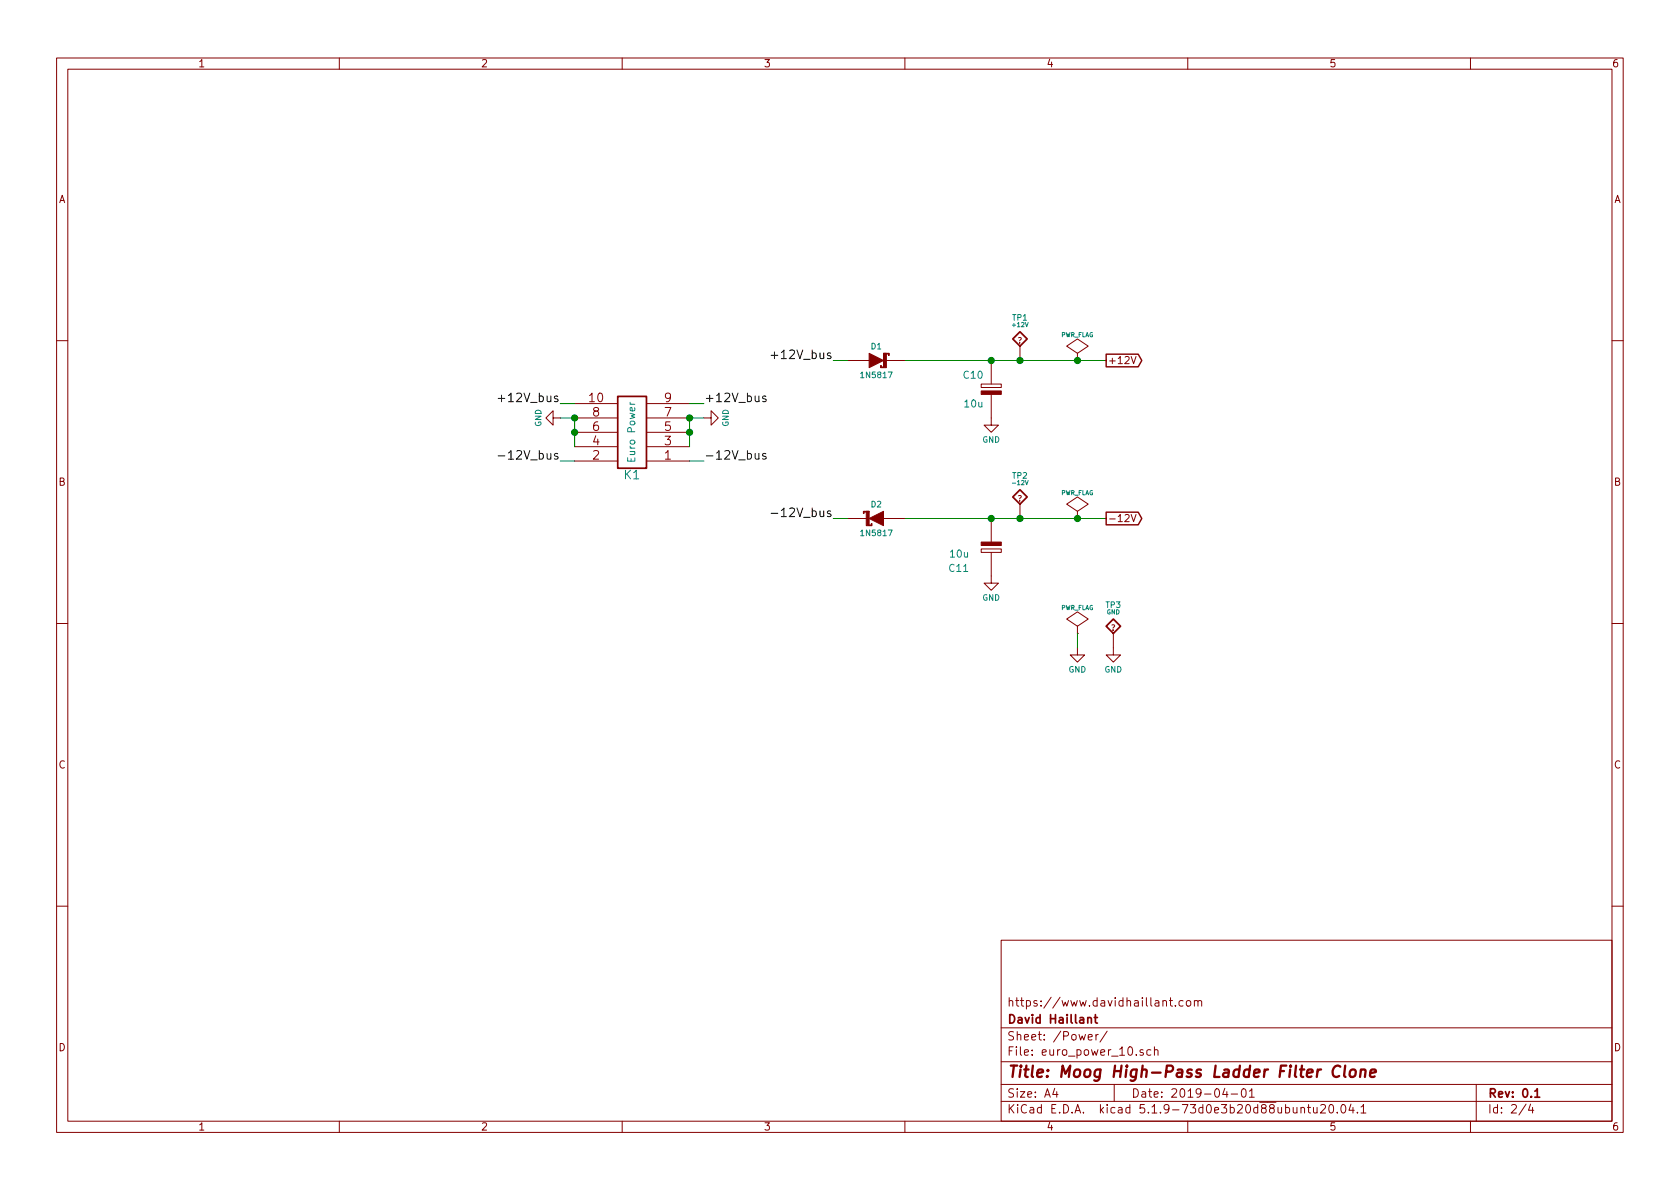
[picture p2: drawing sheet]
<svg xmlns="http://www.w3.org/2000/svg" width="297mm" height="210mm" viewBox="0 0 297 210" stroke-linecap="round" stroke-linejoin="round" font-family="sans-serif">
<g fill="none" stroke="#840000" stroke-width=".18">
<path d="M10 10.3h277v189.9h-277zM12 12.2h273v186.1h-273zM60 10.3v1.9M110 10.3v1.9M160 10.3v1.9M210 10.3v1.9M260 10.3v1.9M10 60.2h2M97.8 73.9v-1.3l-1.3 1.3 1.3 1.3v-1.3h1.3M101.6 71.4h7.6M101.6 79h7.6M101.6 76.4h7.6"/>
<path d="M101.6 73.9h7.6M114.3 71.4h7.6M114.3 79h7.6M114.3 76.4h7.6M114.3 73.9h7.6M124.5 73.9h1.2v-1.3l1.3 1.3-1.3 1.3v-1.3M149.9 63.7h3.8M156.2 63.7h3.8M173.5 67.9h3.5v.6h-3.5zM175.3 69.7v5.5h1.2l-1.2 1.2-1.3-1.2h1.3M175.3 63.7v4.2M180.3 61.2v2.5"/>
<path d="M190.5 62.5l1.9-1.3-1.9-1.3-1.9 1.3 1.9 1.3v1.2M190.5 63.7h.1M200 63l.4 1.3 .5-1.3M285 60.2h2M101.6 81.5h7.6M114.3 81.5h7.6M149.9 91.7h3.8M156.2 91.7h3.8M173.5 97.1h3.5v.6h-3.5zM175.3 97.7v5.4h1.2l-1.2 1.3-1.3-1.3h1.3M175.3 91.7v4.2M180.3 89.1v2.6"/>
<path d="M190.5 90.4l1.9-1.3-1.9-1.2-1.9 1.2 1.9 1.3v1.3M190.5 91.7h.1M200 91l.4 1.2 .5-1.2M10 110.3h2M190.5 110.7l1.9-1.2-1.9-1.3-1.9 1.3 1.9 1.2v1.3M190.5 112h.1M190.5 114.5v1.3h1.3l-1.3 1.3-1.3-1.3h1.3M196.8 112v3.8h1.3l-1.3 1.3-1.2-1.3h1.2M285 110.3h2M10 160.2h2M177 166.3h108v32h-108zM205.6 177.1l.2-.2 .4 .1v.9"/>
<path d="M206.8 176.9h.5M207 176.4v1.3l.3 .2M207.8 177.8v.1M209.2 177l-.4-.1-.3 .3v.6l.3 .1 .4-.1M209.8 177.1l.2-.2 .5 .2v.7l-.2 .1-.5-.1zM211.2 177.1l.2-.2 .4 .1v.9M211.2 176.9v1M211.8 177.1a.36 .36 0 0 1 .3-.2 .36 .36 0 0 1 .4 .2v.8M285 160.2h2M60 198.3v1.9M110 198.3v1.9M160 198.3v1.9"/>
<path d="M177 194.8h108M177 191.8h108M177 187.8h108M177 181.8h108M186.5 192.5l-.4 1h1M186.8 193v1M192.4 183.4l.7-.1v-.3l-.5-.1-.2 .2 .1 .7h.6M193.8 182.9v1M194.2 182.9l-.4 .2v.1M195.8 182.3l-1.3 2M197 191.8v3M202.1 185.7l-.3-.1-.3 .2 .1 .2 .5 .2v.3h-.6"/>
<path d="M203.5 185.7l-.5-.1-.2 .3v.6l.2 .1 .5-.1M204.1 185.7l.2-.1 .4 .1v.9M204.1 185.1v1.5M210 198.3v1.9M216.6 192.5l-.4 1h.9M216.9 193v1M217.7 193.5h1.1M219.6 192.7l.4-.2a.94 .94 0 0 1 0 1.5 .82 .82 0 0 1-.4-1.3zM220.9 193l.4-.5v1.5M220.9 194h.9M230 196l.2-.2 .4 .1 .1 .9M230 195.8v1"/>
<path d="M231.2 195.8h.5M231.4 195.3v1.3l.3 .2M232.2 195.8l.1 .9 .4 .1 .2-.1M232.9 195.8v1M233.5 195.5l.2-.2h.4l.3 .5-.9 1h.9M235.2 195.4l.2-.1a.94 .94 0 0 1 0 1.5 .82 .82 0 0 1-.2-1.4zM236.4 196.7v.1M237.3 195.4l.1-.1a.8 .8 0 0 1 .6 .8 .8 .8 0 0 1-.6 .7 1 1 0 0 1-.1-1.4zM238.9 195.2l-.4 1.1h.9M239.2 195.8v1M240 196.7v.1M240.6 195.8l.5-.5v1.5"/>
<path d="M240.6 196.8h.9M260 198.3v1.9M261 191.8v6.5M269.8 195.2l-1.2 2M270.6 195.2l-.3 1.1h.9M271 195.8v1"/>
</g>
<path d="M179.1 59.9l1.2-1.2 1.3 1.2-1.3 1.3zM109.2 70.1h5.1v12.7h-5.1zM179.1 87.9l1.2-1.3 1.3 1.3-1.3 1.2zM195.6 110.7l1.2-1.2 1.3 1.2-1.3 1.3zM193.5 179.9h.5M193.7 179.4v1.3l.3 .2M192.3 180.1l.1-.1a.37 .37 0 0 1 .6 .1v.8M271.4 193l.4-.5v1.5M271.4 194h.8" fill="none" stroke="#840000" stroke-width=".3"/>
<path d="M237 188.6a.88 .88 0 0 0-1 0 .88 .88 0 0 0-.4 1 .7 .7 0 0 0 .3 .8 .7 .7 0 0 0 .9-.1M237.8 188.4l-.2 1.8 .3 .2M238.8 189.3a.51 .51 0 0 1 .5-.2 .51 .51 0 0 1 .4 .4l-.1 .6a.54 .54 0 0 1-.5 .4 .54 .54 0 0 1-.5-.4zM240.6 189.3a.5 .5 0 0 1 .9 .1l-.2 1M240.6 189.1l-.1 1.3M242.3 189.8l1-.2-.1-.4h-.8l-.2 1 .3 .2 .6-.1" fill="none" stroke="#840000" stroke-width=".41"/>
<path d="M111.4 71.1l.1 .3 .1 .1" fill="none" stroke="#008484" stroke-width=".18"/>
<g fill="#840000" stroke="#840000" stroke-width=".18">
<path d="M155.7 64.6h.1v.4h-.1z"/>
<path d="M155.8 64.9h.4v.1h-.4z"/>
<path d="M156.2 62.5h.9v.1h-.9z"/>
<path d="M157.1 62.5h.1v.4h-.1z"/>
<path d="M156.2 62.5h.5v2.5h-.5z"/>
<path d="M153.7 62.5l2.5 1.2-2.5 1.3z"/>
<path d="M154.1 92.6h.1v.4h-.1z"/>
<path d="M153.7 92.8h.4v.2h-.4z"/>
<path d="M152.8 90.4h.9v.1h-.9z"/>
<path d="M152.7 90.4h.1v.4h-.1z"/>
<path d="M153.2 90.4h.5v2.6h-.5z"/>
<path d="M153.7 91.7l2.5-1.3v2.6z"/>
<path d="M173.5 95.9h3.5v.6h-3.5z"/>
<path d="M173.5 69.1h3.5v.6h-3.5z"/>
</g>
<path d="M99.1 73.9h2.5v5.1M99.1 71.4h2.5M121.9 71.4h2.6M124.5 73.9h-2.6v5.1M147.3 63.7h2.6M160 63.7h35.6M99.1 81.5h2.5M121.9 81.5h2.6M147.3 91.7h2.6M160 91.7h35.6M190.5 112v2.5" fill="none" stroke="#008400" stroke-width=".18"/>
<path d="M195.6 62.6h5.6l.7 1.1-.7 1.2h-5.6zM195.6 90.6h5.6l.7 1.1-.7 1.1h-5.6z" fill="none" stroke="#840000" stroke-width=".25"/>
<path d="M88.1 70.5h1.2M135.4 70.1a.37 .37 0 0 0-.6 .1l.1 .3 .6 .2-.2 .3h-.5M136.3 62.8h1.2M88.1 80.6h1.2M135.4 80.3a.37 .37 0 0 0-.6 .1l.1 .2 .6 .3-.2 .3-.5-.1M136.3 90.8h1.2" fill="none" stroke="#000" stroke-width=".18"/>
<g fill="#008400" stroke="#008400" stroke-width=".25">
<circle cx="175.3" cy="63.7" r=".51"/>
<circle cx="101.6" cy="76.4" r=".51"/>
<circle cx="175.3" cy="91.7" r=".51"/>
<circle cx="121.9" cy="76.4" r=".51"/>
<circle cx="101.6" cy="73.9" r=".51"/>
<circle cx="180.3" cy="63.7" r=".51"/>
<circle cx="121.9" cy="73.9" r=".51"/>
<circle cx="180.3" cy="91.7" r=".51"/>
<circle cx="190.5" cy="63.7" r=".51"/>
<circle cx="190.5" cy="91.7" r=".51"/>
</g>
<text font-size="2.8" fill="#840000" x="178" y="190.5">Title: Moog High-Pass Ladder Filter Clone</text>
<g font-size="2.1">
<text x="137.3" y="63.5">+12V_bus</text>
<text x="89.1" y="71.1">+12V_bus</text>
<text x="124.5" y="71.1">+12V_bus</text>
<text x="89.6" y="81.3">-12V_bus</text>
<text x="124.5" y="81.3">-12V_bus</text>
<text x="137.9" y="91.4">-12V_bus</text>
</g>
<g font-size="2.1" fill="#840000">
<text x="104.2" y="71.1">10</text>
<text x="117.5" y="71.1">9</text>
<text x="104.8" y="76.2">6</text>
<text x="104.8" y="73.7">8</text>
<text x="117.5" y="76.2">5</text>
<text x="117.5" y="73.7">7</text>
<text x="104.8" y="81.3">2</text>
<text x="104.8" y="78.7">4</text>
<text x="117.5" y="81.3">1</text>
<text x="117.5" y="78.7">3</text>
<text x="178" y="178">https://www.davidhaillant.com</text>
<text x="178" y="184">Sheet: /Power/</text>
<text x="178" y="181">David Haillant</text>
<text x="178" y="186.7">File: euro_power_10.sch</text>
<text x="178" y="196.9">KiCad E.D.A. kicad 5.1.9-73d0e3b20d88ubuntu20.04.1</text>
<text x="178" y="194.1">Size: A4</text>
<text x="200" y="194.1">Date: 2019-04-01</text>
<text x="263" y="194.1">Rev: 0.1</text>
<text x="263" y="196.9">Id: 2/4</text>
</g>
<text font-size="2.1" fill="#008484" x="110.4" y="84.8">K1</text>
<g font-size="1.8" fill="#840000">
<text x="35" y="11.9">1</text>
<text x="85" y="11.9">2</text>
<text x="135" y="11.9">3</text>
<text x="185" y="11.9">4</text>
<text x="235" y="11.9">5</text>
<text x="285" y="11.9">6</text>
<text x="10.4" y="35.9">A</text>
<text x="285.4" y="35.9">A</text>
<text x="195.8" y="64.4">+12V</text>
<text x="10.4" y="85.9">B</text>
<text x="285.4" y="85.9">B</text>
<text x="195.8" y="92.3">-12V</text>
<text x="10.4" y="135.9">C</text>
<text x="285.4" y="135.9">C</text>
<text x="10.4" y="185.9">D</text>
<text x="285.4" y="185.9">D</text>
<text x="35" y="199.9">1</text>
<text x="85" y="199.9">2</text>
<text x="135" y="199.9">3</text>
<text x="185" y="199.9">4</text>
<text x="235" y="199.9">5</text>
<text x="285" y="199.9">6</text>
</g>
<g font-size="1.8" fill="#008484">
<text x="170.4" y="67">C10</text>
<text x="170.6" y="72.1">10u</text>
<text x="112.3" y="81.4" transform="rotate(-90 112.3 81.4)">Euro Power</text>
<text x="167.9" y="101.1">C11</text>
<text x="168.1" y="98.6">10u</text>
</g>
<g font-size="1.4" fill="#008484">
<text x="179" y="56.7">TP1</text>
<text x="154.1" y="61.8">D1</text>
<text x="152.5" y="66.8">1N5817</text>
<text x="95.7" y="75.5" transform="rotate(-90 95.7 75.5)">GND</text>
<text x="128.8" y="75.5" transform="rotate(-90 128.8 75.5)">GND</text>
<text x="173.7" y="78.3">GND</text>
<text x="154.1" y="89.7">D2</text>
<text x="179" y="84.6">TP2</text>
<text x="152.5" y="94.8">1N5817</text>
<text x="173.7" y="106.2">GND</text>
<text x="195.6" y="107.5">TP3</text>
<text x="188.9" y="118.9">GND</text>
<text x="195.3" y="118.9">GND</text>
</g>
<g font-size="1.4" fill="#840000">
<text x="179.9" y="60.7">?</text>
<text x="179.9" y="88.7">?</text>
<text x="196.4" y="111.5">?</text>
</g>
<g font-size="1.1" fill="#008484">
<text x="179.1" y="57.8">+12V</text>
<text x="187.5" y="59.6">PWR_FLAG</text>
<text x="179.2" y="85.8">-12V</text>
<text x="187.5" y="87.5">PWR_FLAG</text>
<text x="187.5" y="107.9">PWR_FLAG</text>
<text x="195.7" y="108.6">GND</text>
</g>
</svg>
